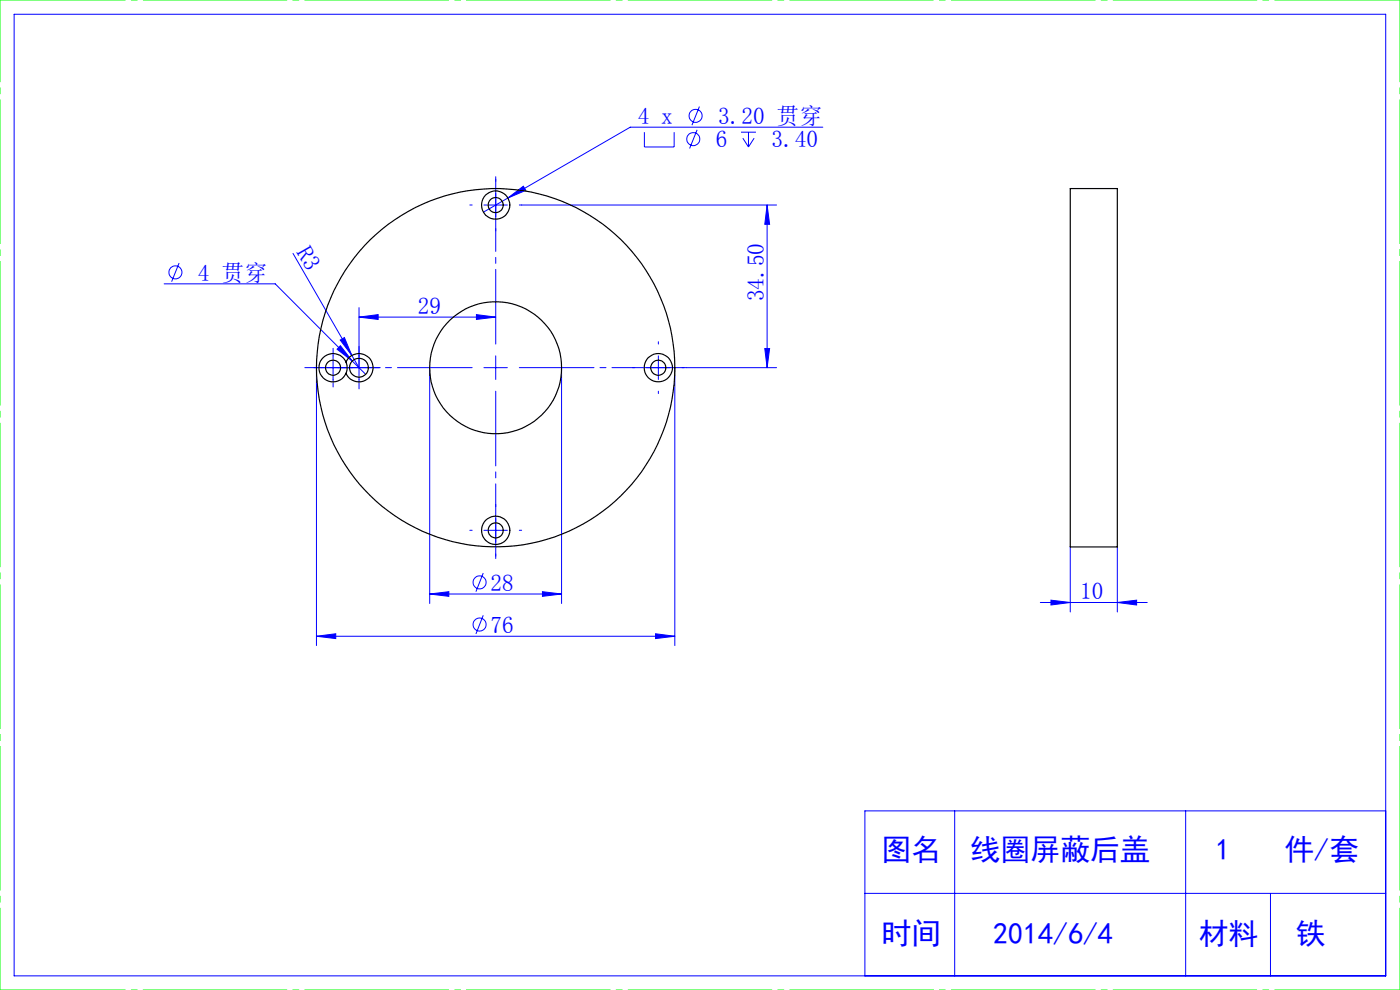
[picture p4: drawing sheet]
<svg xmlns="http://www.w3.org/2000/svg" width="297mm" height="210mm" viewBox="0 0 297 210" stroke-linecap="round" stroke-linejoin="round" font-family="sans-serif">
<g fill="none" stroke="#00f" stroke-width=".21">
<path d="M3 3h291v204h-291zM136.7 28v3.2h6.3v-3.2M147.9 27.5l-1.6 4M148.4 22.6l-1.6 4M157.2 28h3.2M157.6 29.3l1.2 1.9M158.8 28v3.2M160 29.3l-1.2 1.9M174.6 27h-40.9l-26 15M38 55.8l-1.6 4M62.2 53.8l12.4 21.6M102.7 43.5h4.9"/>
<path d="M105.2 41v5M107.7 42l3.3-2.5 .5 .9zM107.7 42l-5.1 3M110.6 43.5h54.1M162.7 43.5l.6 4.1h-1.1zM162.7 43.5v34.5M34.8 60.2h23.6l16.3 16.4M67.1 78v58.9M68.2 78h5M70.7 75.5v5M72.2 72.1l.9-.5 1.5 3.8zM72.2 73.3l2.5 3.3-3.2-2.5z"/>
<path d="M73.7 78h4.9M74.6 75.4l1.6 2.6M74.7 76.6l2.9 2.8M76.2 67.3l4-.6v1.1zM76.2 65.3v15.2M76.2 67.3h29M91.2 78v50M101.1 66.7l4.1 .6-4.1 .5zM102.7 78h4.9M105.2 75.5v5M119.1 78v50M137.2 78h4.9"/>
<path d="M139.7 75.5v5M143.2 78v58.9M145.7 78h19M162.2 73.9h1.1l-.6 4.1zM102.7 112.5h4.9M105.2 110v5M227 116v13.8M237 116v13.8M67.1 135l4.1-.6v1.1zM67.1 135h76.1M91.2 126l4-.5v1zM91.2 126h27.9"/>
<path d="M102.5 130.5l-1.5 4M102.5 121.6l-1.5 3.9M115.1 125.5l4 .5-4 .5zM139.1 134.4l4.1 .6-4.1 .5zM220.7 127.8h22.7M223 127.3l4 .5-4 .5zM237 127.8l4.1-.5v1zM202.5 172v35M251.5 172v35M294 172h-110.5v35M183.5 189.5h110.5M269.5 189.5v17.5"/>
<circle cx="147.1" cy="29.5" r="1.38"/>
<circle cx="147.6" cy="24.6" r="1.38"/>
<circle cx="37.2" cy="57.8" r="1.38"/>
<circle cx="101.7" cy="132.5" r="1.38"/>
<circle cx="101.7" cy="123.5" r="1.38"/>
</g>
<path d="M100.2 78h-35.5M105.2 73v-35.5M110.2 78h35.5M105.2 83v35.5" fill="none" stroke="#00f" stroke-width=".21" stroke-dasharray="30.5 1.3 1.3 1.3" stroke-dashoffset="14.6"/>
<g fill="none" stroke="#00f" stroke-width=".21" stroke-dasharray="30.5 1.3 1.3 1.3">
<path d="M105.2 38.5v-.5M100.2 43.5h-.5M105.2 48.5v.5M110.2 43.5h.5M68.2 78h-1.6M70.7 75.5v-1.6M73.2 78h1.6M73.7 78h-2M76.2 75.5v-2M78.7 78h2M134.7 78h-.5M139.7 73v-.5"/>
<path d="M144.7 78h.5M70.7 80.5v1.6M76.2 80.5v2M139.7 83v.5M100.2 112.5h-.5M105.2 107.5v-.5M105.2 117.5v.5M110.2 112.5h.5"/>
</g>
<path d="M0 0h297M0 210h297" fill="none" stroke="#0f0" stroke-width=".21" stroke-dasharray="30.5 1.3 1.3 1.3" stroke-dashoffset="3.9"/>
<path d="M0 210v-210M297 210v-210" fill="none" stroke="#0f0" stroke-width=".21" stroke-dasharray="30.5 1.3 1.3 1.3" stroke-dashoffset="13.1"/>
<g fill="#00f">
<path d="M72.2 72.1l.9-.5 1.5 3.8z"/>
<path d="M67.1 135l4.1-.6v1.1zM139.1 134.4l4.1 .6-4.1 .5zM91.2 126l4-.5v1zM115.1 125.5l4 .5-4 .5zM107.7 42l3.8-1.6-.5-.9zM72.2 73.3l-.7 .8 3.2 2.5zM76.2 67.3l4-.6v1.1zM101.1 66.7l4.1 .6-4.1 .5zM223 127.3l4 .5-4 .5zM237 127.8l4.1-.5v1z"/>
<path d="M162.2 73.9h1.1l-.6 4.1zM162.7 43.5l.6 4.1h-1.1z"/>
</g>
<g fill="none" stroke="#000" stroke-width=".25">
<path d="M227 40h10v76h-10zM73.4 76.8a3 3 0 0 1 4.6-1.2 3 3 0 0 1 0 4.8 3 3 0 0 1-4.6-1.2M73.4 76.8l.1 .2a2.86 2.86 0 0 1-.1 2.2M73.4 76.8a3 3 0 0 0-4.6-1.2 3 3 0 0 0 0 4.8 3 3 0 0 0 4.6-1.2"/>
<circle cx="105.1" cy="43.5" r="1.6"/>
<circle cx="105.2" cy="43.5" r="3"/>
<circle cx="70.6" cy="78" r="1.6"/>
<circle cx="76.1" cy="78" r="1.99"/>
<circle cx="105.1" cy="78" r="14"/>
<circle cx="105.2" cy="78" r="38"/>
<circle cx="139.6" cy="78" r="1.6"/>
<circle cx="139.7" cy="78" r="3"/>
<circle cx="105.1" cy="112.5" r="1.6"/>
<circle cx="105.2" cy="112.5" r="3"/>
</g>
<g font-size="6.3" fill="#00f">
<text x="187" y="182.5">图名</text>
<text x="205.9" y="182.5">线圈屏蔽后盖</text>
<text x="257.8" y="182.5">1</text>
<text x="272.5" y="182.5">件/套</text>
<text x="187" y="200.3">时间</text>
<text x="210.7" y="200.3">2014/6/4</text>
<text x="254.3" y="200.3">材料</text>
<text x="274.9" y="200.3">铁</text>
</g>
<g font-size="4.9" fill="#00f">
<text x="135.3" y="26.3">4 x</text>
<text x="152.3" y="26.3">3.20 贯穿</text>
<text x="151.8" y="31.3">6</text>
<text x="163.7" y="31.3">3.40</text>
<text x="62.8" y="53.4" transform="rotate(60 62.8 53.4)">R3</text>
<text x="42" y="59.5">4 贯穿</text>
<text x="162.1" y="63.9" transform="rotate(-90 162.1 63.9)">34.50</text>
<text x="88.6" y="66.5">29</text>
<text x="104" y="125.3">28</text>
<text x="229.1" y="127.1">10</text>
<text x="104" y="134.2">76</text>
</g>
</svg>
